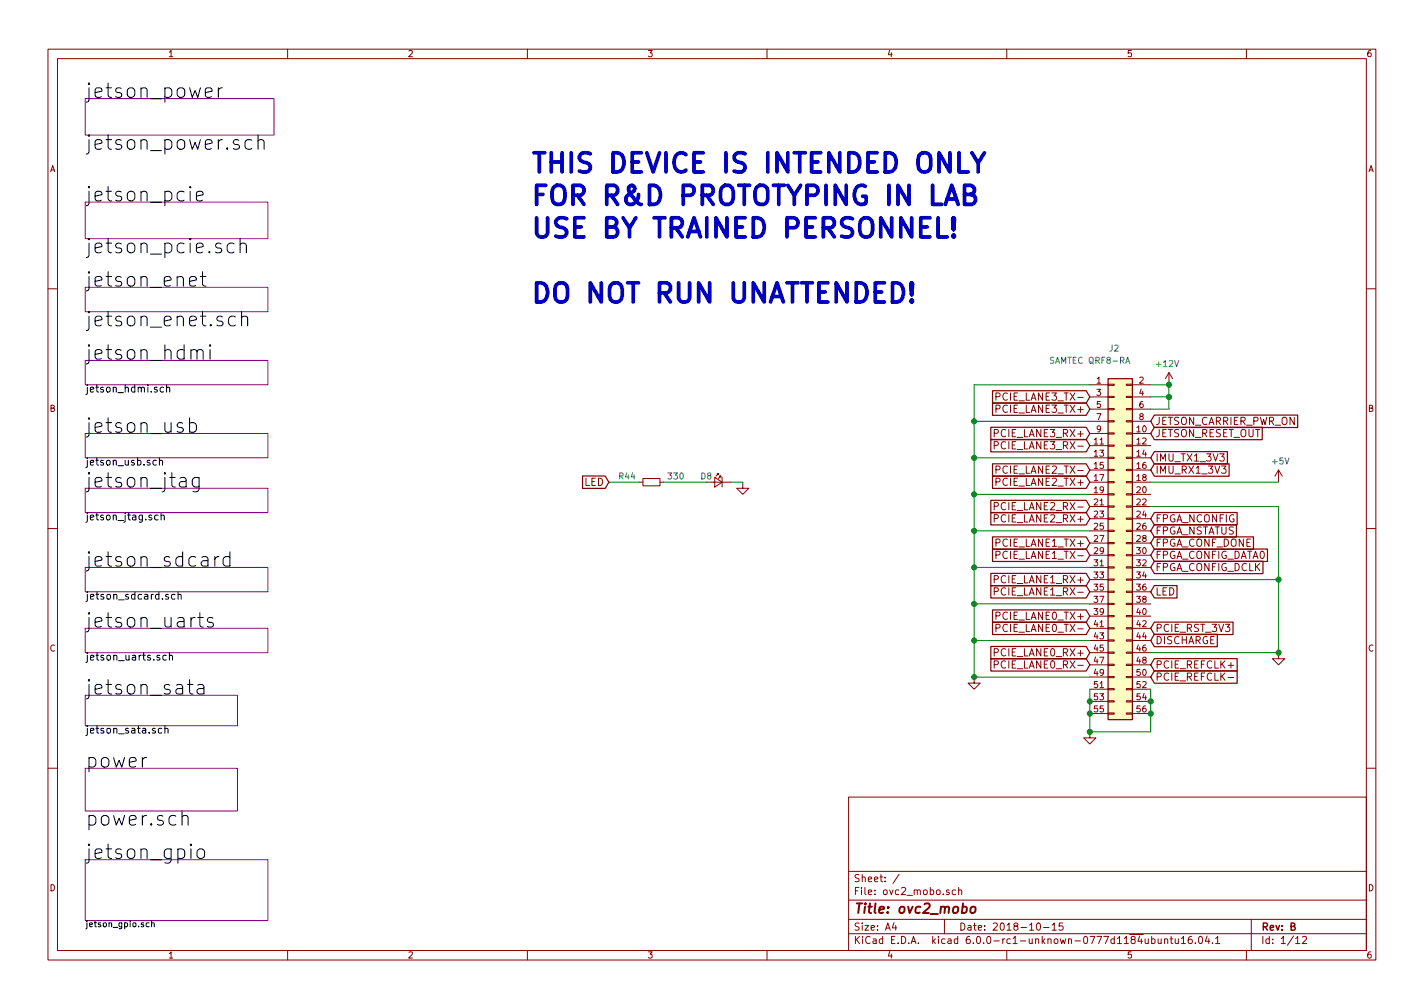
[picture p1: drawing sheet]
EESchema Schematic File Version 4
LIBS:ovc2_mobo-cache
EELAYER 28 0
EELAYER END
$Descr A4 11693 8268
encoding utf-8
Sheet 1 12
Title "ovc2_mobo"
Date "2018-10-15"
Rev "B"
Comp ""
Comment1 ""
Comment2 ""
Comment3 ""
Comment4 ""
$EndDescr
$Sheet
S 700  800  1550 300 
U 590F56BE
F0 "jetson_power" 118
F1 "jetson_power.sch" 118
$EndSheet
$Sheet
S 700  1650 1500 300 
U 59559720
F0 "jetson_pcie" 118
F1 "jetson_pcie.sch" 118
$EndSheet
$Sheet
S 700  6300 1250 350 
U 596A6D90
F0 "power" 118
F1 "power.sch" 118
$EndSheet
$Sheet
S 700  2350 1500 200 
U 5978A932
F0 "jetson_enet" 118
F1 "jetson_enet.sch" 118
$EndSheet
$Sheet
S 700  2950 1500 200 
U 59790642
F0 "jetson_hdmi" 118
F1 "jetson_hdmi.sch" 59
$EndSheet
$Sheet
S 700  3550 1500 200 
U 59814498
F0 "jetson_usb" 118
F1 "jetson_usb.sch" 59
$EndSheet
$Sheet
S 700  4000 1500 200 
U 5983B367
F0 "jetson_jtag" 118
F1 "jetson_jtag.sch" 59
$EndSheet
$Sheet
S 700  4650 1500 200 
U 5983CE11
F0 "jetson_sdcard" 118
F1 "jetson_sdcard.sch" 60
$EndSheet
$Sheet
S 700  5150 1500 200 
U 59891DA7
F0 "jetson_uarts" 118
F1 "jetson_uarts.sch" 60
$EndSheet
$Sheet
S 700  5700 1250 250 
U 5994081C
F0 "jetson_sata" 118
F1 "jetson_sata.sch" 60
$EndSheet
$Sheet
S 700  7050 1500 500 
U 5AA3E427
F0 "jetson_gpio" 118
F1 "jetson_gpio.sch" 50
$EndSheet
$Comp
L Connector_Generic:Conn_02x28_Odd_Even J2
U 1 1
P 9150 4450
F 0 "J2" H 9150 6050 50  0000 C CNN
F 1 "SAMTEC QRF8-RA" H 8950 5950 50  0000 C CNN
F 2 "Samtec:SAMTEC_QRF8-026-01-L-RA-GP" H 9150 4450 50  0001 C CNN
F 3 "" H 9150 4450 50  0001 C CNN
F 4 "digikey" H 9150 6150 50  0001 C CNN "D1"
F 5 "SAM9773" H 9150 4450 50  0001 C CNN "D1PN"
F 6 "Samtec" H 9150 4450 50  0001 C CNN "MFN"
F 7 "QRF8-026-01-L-RA-GP" H 9150 4450 50  0001 C CNN "MPN"
F 8 "no" H 9150 6150 50  0001 C CNN "Substitution OK?"
	1    9150 4450
	1    0    0    -1  
$EndComp
$Comp
L power:GND #PWR0101
U 1 1
P 8000 5550
F 0 "#PWR0101" H 8000 5300 50  0001 C CNN
F 1 "GND" H 8005 5377 50  0001 C CNN
F 2 "" H 8000 5550 50  0001 C CNN
F 3 "" H 8000 5550 50  0001 C CNN
	1    8000 5550
	1    0    0    -1  
$EndComp
$Comp
L power:+12V #PWR0104
U 1 1
P 9600 3150
F 0 "#PWR0104" H 9600 3000 50  0001 C CNN
F 1 "+12V" H 9615 3323 50  0000 C CNN
F 2 "" H 9600 3150 50  0001 C CNN
F 3 "" H 9600 3150 50  0001 C CNN
	1    9600 3150
	-1   0    0    -1  
$EndComp
$Comp
L power:GND #PWR0105
U 1 1
P 8950 6000
F 0 "#PWR0105" H 8950 5750 50  0001 C CNN
F 1 "GND" H 8955 5827 50  0001 C CNN
F 2 "" H 8950 6000 50  0001 C CNN
F 3 "" H 8950 6000 50  0001 C CNN
	1    8950 6000
	1    0    0    -1  
$EndComp
$Comp
L power:GND #PWR0102
U 1 1
P 10500 5350
F 0 "#PWR0102" H 10500 5100 50  0001 C CNN
F 1 "GND" H 10505 5177 50  0001 C CNN
F 2 "" H 10500 5350 50  0001 C CNN
F 3 "" H 10500 5350 50  0001 C CNN
	1    10500 5350
	1    0    0    -1  
$EndComp
$Comp
L power:+5V #PWR0106
U 1 1
P 10500 3950
F 0 "#PWR0106" H 10500 3800 50  0001 C CNN
F 1 "+5V" H 10515 4123 50  0000 C CNN
F 2 "" H 10500 3950 50  0001 C CNN
F 3 "" H 10500 3950 50  0001 C CNN
	1    10500 3950
	1    0    0    -1  
$EndComp
$Comp
L device:R_Small R44
U 1 1
P 5350 3950
F 0 "R44" V 5300 3750 50  0000 C CNN
F 1 "330" V 5300 4150 50  0000 C CNN
F 2 "Resistor_SMD:R_0402_1005Metric" H 5350 3950 50  0001 C CNN
F 3 "" H 5350 3950 50  0001 C CNN
F 4 "digikey" H 5300 3850 50  0001 C CNN "D1"
F 5 "P330L" H 5300 3850 50  0001 C CNN "D1PN"
F 6 "Panasonic" H 5300 3850 50  0001 C CNN "MFN"
F 7 "ERJ-2RKF3300X" H 5300 3850 50  0001 C CNN "MPN"
F 8 "yes" H 5300 3850 50  0001 C CNN "Substitution OK?"
F 9 "1%" H 5300 3850 50  0001 C CNN "Tolerance"
	1    5350 3950
	0    1    1    0   
$EndComp
$Comp
L device:LED_Small D8
U 1 1
P 5900 3950
F 0 "D8" H 6000 4000 50  0000 C CNN
F 1 "LED_Small" H 5900 4094 50  0001 C CNN
F 2 "Diode_SMD:D_0402_1005Metric" V 5900 3950 50  0001 C CNN
F 3 "" V 5900 3950 50  0001 C CNN
F 4 "digikey" H 6000 4100 50  0001 C CNN "D1"
F 5 "ESD9X5.0ST5GOS" H 6000 4100 50  0001 C CNN "D1PN"
F 6 "ON Semi" H 6000 4100 50  0001 C CNN "MFN"
F 7 "ESD9X5.0ST5G" H 6000 4100 50  0001 C CNN "MPN"
F 8 "yes" H 6000 4100 50  0001 C CNN "Substitution OK?"
	1    5900 3950
	-1   0    0    -1  
$EndComp
$Comp
L power:GND #PWR0170
U 1 1
P 6100 3950
F 0 "#PWR0170" H 6100 3700 50  0001 C CNN
F 1 "GND" H 6105 3777 50  0001 C CNN
F 2 "" H 6100 3950 50  0001 C CNN
F 3 "" H 6100 3950 50  0001 C CNN
	1    6100 3950
	1    0    0    -1  
$EndComp
Text GLabel 8950 5050 0    60   Input ~ 0
PCIE_LANE0_TX+
Text GLabel 8950 5150 0    60   Input ~ 0
PCIE_LANE0_TX-
Text GLabel 9450 5450 2    60   Input ~ 0
PCIE_REFCLK+
Text GLabel 9450 5550 2    60   Input ~ 0
PCIE_REFCLK-
Text GLabel 8950 4750 0    60   Input ~ 0
PCIE_LANE1_RX+
Text GLabel 8950 4850 0    60   Input ~ 0
PCIE_LANE1_RX-
Text GLabel 8950 5350 0    60   Input ~ 0
PCIE_LANE0_RX+
Text GLabel 8950 5450 0    60   Input ~ 0
PCIE_LANE0_RX-
Text GLabel 8950 4450 0    60   Input ~ 0
PCIE_LANE1_TX+
Text GLabel 8950 4550 0    60   Input ~ 0
PCIE_LANE1_TX-
Text GLabel 9450 5150 2    60   Input ~ 0
PCIE_RST_3V3
Text GLabel 9450 3550 2    60   Input ~ 0
JETSON_RESET_OUT
Text GLabel 9450 3450 2    60   Input ~ 0
JETSON_CARRIER_PWR_ON
Text GLabel 9450 5250 2    60   Input ~ 0
DISCHARGE
Text GLabel 9450 4650 2    60   Input ~ 0
FPGA_CONFIG_DCLK
Text GLabel 9450 4550 2    60   Input ~ 0
FPGA_CONFIG_DATA0
Text GLabel 8950 3850 0    60   Input ~ 0
PCIE_LANE2_TX-
Text GLabel 8950 3950 0    60   Input ~ 0
PCIE_LANE2_TX+
Text GLabel 8950 4250 0    60   Input ~ 0
PCIE_LANE2_RX+
Text GLabel 8950 4150 0    60   Input ~ 0
PCIE_LANE2_RX-
Text GLabel 8950 3250 0    60   Input ~ 0
PCIE_LANE3_TX-
Text GLabel 8950 3350 0    60   Input ~ 0
PCIE_LANE3_TX+
Text GLabel 8950 3550 0    60   Input ~ 0
PCIE_LANE3_RX+
Text GLabel 8950 3650 0    60   Input ~ 0
PCIE_LANE3_RX-
Text GLabel 9450 4850 2    60   Input ~ 0
LED
Text GLabel 9450 4450 2    60   Input ~ 0
FPGA_CONF_DONE
Text GLabel 9450 4350 2    60   Input ~ 0
FPGA_NSTATUS
Text GLabel 9450 4250 2    60   Input ~ 0
FPGA_NCONFIG
Text GLabel 9450 3750 2    60   Input ~ 0
IMU_TX1_3V3
Text GLabel 9450 3850 2    60   Input ~ 0
IMU_RX1_3V3
Text GLabel 5000 3950 0    60   Input ~ 0
LED
Wire Wire Line
	8000 5550 8950 5550
Wire Wire Line
	8950 5250 8000 5250
Wire Wire Line
	8000 5250 8000 5550
Wire Wire Line
	8000 5250 8000 4950
Wire Wire Line
	8000 4950 8950 4950
Wire Wire Line
	8000 4950 8000 4650
Wire Wire Line
	8000 4650 8950 4650
Wire Wire Line
	8000 4650 8000 4350
Wire Wire Line
	8000 4350 8950 4350
Wire Wire Line
	8950 3150 8000 3150
Wire Wire Line
	8000 3150 8000 3450
Wire Wire Line
	8950 4050 8000 4050
Wire Wire Line
	8000 4050 8000 4350
Wire Wire Line
	8950 3750 8000 3750
Wire Wire Line
	8000 3750 8000 4050
Wire Wire Line
	8950 3450 8000 3450
Wire Wire Line
	8000 3450 8000 3750
Wire Wire Line
	8950 5750 8950 5850
Wire Wire Line
	8950 5850 8950 6000
Wire Wire Line
	8950 6000 9450 6000
Wire Wire Line
	9450 6000 9450 5850
Wire Wire Line
	9450 5850 9450 5750
Wire Wire Line
	9450 5650 9450 5750
Wire Wire Line
	8950 5650 8950 5750
Wire Wire Line
	9450 5350 10500 5350
Wire Wire Line
	9600 3150 9450 3150
Wire Wire Line
	9450 3250 9600 3250
Wire Wire Line
	9600 3250 9600 3150
Wire Wire Line
	9450 3350 9600 3350
Wire Wire Line
	9600 3350 9600 3250
Wire Wire Line
	10500 3950 9450 3950
Wire Wire Line
	9450 4750 10500 4750
Wire Wire Line
	10500 4750 10500 5350
Wire Wire Line
	9450 4150 10500 4150
Wire Wire Line
	10500 4150 10500 4750
Wire Wire Line
	5250 3950 5000 3950
Wire Wire Line
	5450 3950 5800 3950
Wire Wire Line
	6000 3950 6100 3950
Connection ~ 8000 5550
Connection ~ 8000 5250
Connection ~ 8000 4950
Connection ~ 8000 4650
Connection ~ 8000 4350
Connection ~ 8000 4050
Connection ~ 8000 3750
Connection ~ 8000 3450
Connection ~ 8950 5850
Connection ~ 9450 5850
Connection ~ 8950 6000
Connection ~ 9450 5750
Connection ~ 8950 5750
Connection ~ 9600 3150
Connection ~ 9600 3250
Connection ~ 10500 5350
Connection ~ 10500 4750
Text Notes 4350 2500 0    157  ~ 31
THIS DEVICE IS INTENDED ONLY\nFOR R&D PROTOTYPING IN LAB\nUSE BY TRAINED PERSONNEL!\n\nDO NOT RUN UNATTENDED!
$EndSCHEMATC
